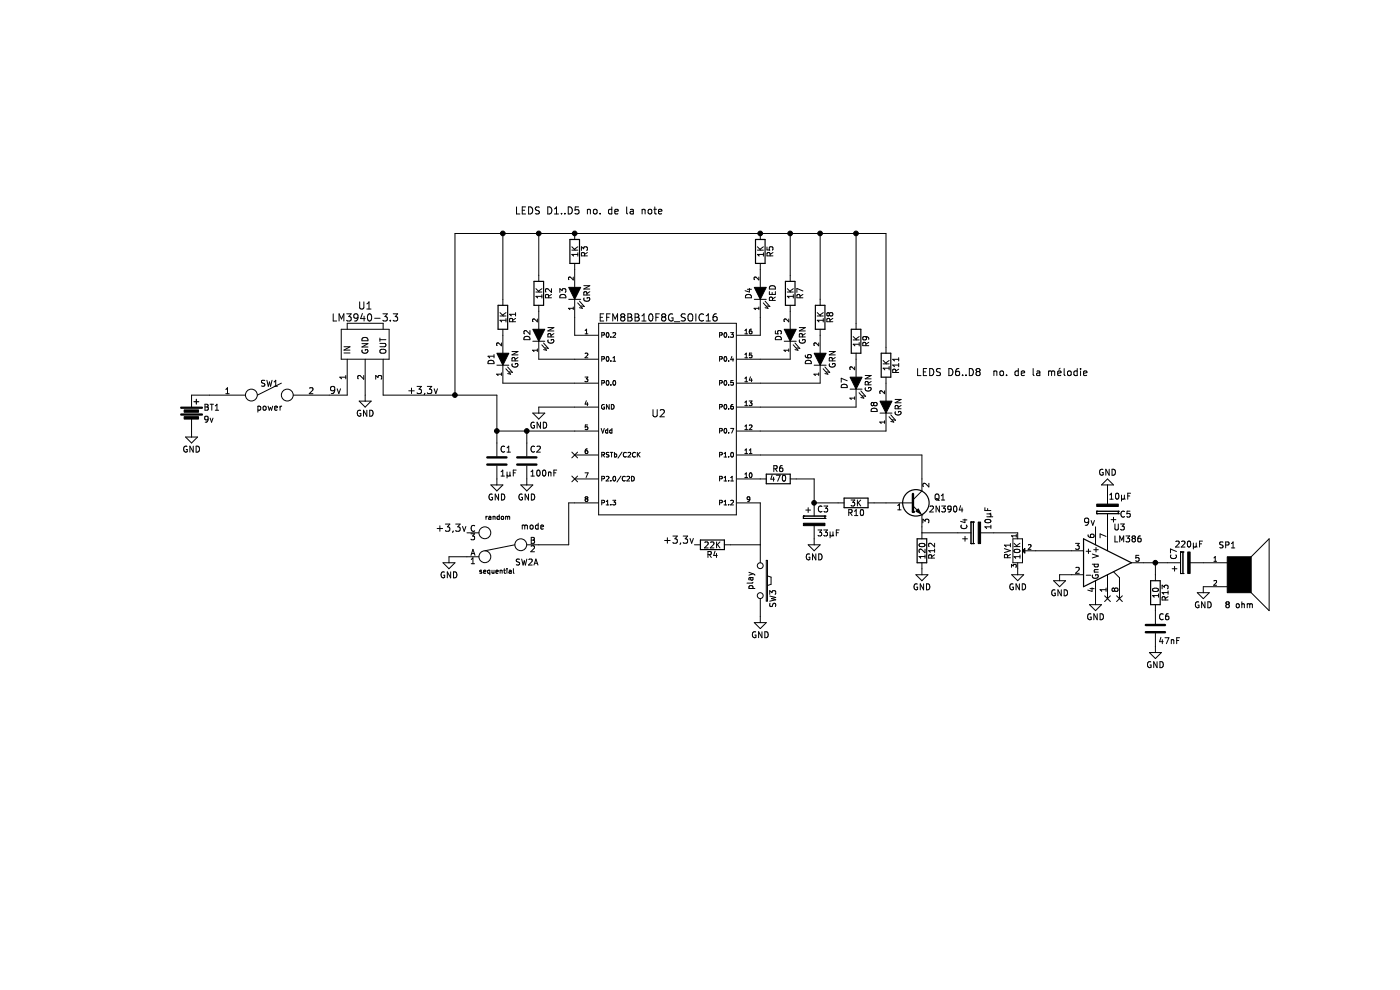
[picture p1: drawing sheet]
EESchema Schematic File Version 2
LIBS:power
LIBS:device
LIBS:transistors
LIBS:conn
LIBS:linear
LIBS:regul
LIBS:74xx
LIBS:cmos4000
LIBS:adc-dac
LIBS:memory
LIBS:xilinx
LIBS:microcontrollers
LIBS:dsp
LIBS:microchip
LIBS:analog_switches
LIBS:motorola
LIBS:texas
LIBS:intel
LIBS:audio
LIBS:interface
LIBS:digital-audio
LIBS:philips
LIBS:display
LIBS:cypress
LIBS:siliconi
LIBS:opto
LIBS:atmel
LIBS:contrib
LIBS:valves
LIBS:librairie-personnelle
LIBS:music_box-cache
EELAYER 25 0
EELAYER END
$Descr A4 11693 8268
encoding utf-8
Sheet 1 1
Title ""
Date ""
Rev ""
Comp ""
Comment1 ""
Comment2 ""
Comment3 ""
Comment4 ""
$EndDescr
$Comp
L EFM8BB10F8G_SOIC16 U2
U 1 1
P 5650 3500
F 0 "U2" H 5500 3550 60  0000 C CNN
F 1 "EFM8BB10F8G_SOIC16" H 5500 4350 60  0000 C CNN
F 2 "" H 5650 3500 60  0001 C CNN
F 3 "" H 5650 3500 60  0001 C CNN
	1    5650 3500
	1    0    0    -1  
$EndComp
$Comp
L R R6
U 1 1
P 6500 4000
F 0 "R6" V 6580 4000 50  0000 C CNN
F 1 "470" V 6500 4000 50  0000 C CNN
F 2 "" V 6430 4000 50  0000 C CNN
F 3 "" H 6500 4000 50  0000 C CNN
	1    6500 4000
	0    -1   -1   0   
$EndComp
$Comp
L CP C3
U 1 1
P 6800 4350
F 0 "C3" H 6825 4450 50  0000 L CNN
F 1 "33µF" H 6825 4250 50  0000 L CNN
F 2 "" H 6838 4200 50  0000 C CNN
F 3 "" H 6800 4350 50  0000 C CNN
	1    6800 4350
	1    0    0    -1  
$EndComp
$Comp
L R R10
U 1 1
P 7150 4200
F 0 "R10" V 7230 4200 50  0000 C CNN
F 1 "3K" V 7150 4200 50  0000 C CNN
F 2 "" V 7080 4200 50  0000 C CNN
F 3 "" H 7150 4200 50  0000 C CNN
	1    7150 4200
	0    1    1    0   
$EndComp
$Comp
L Q_NPN_BCE Q1
U 1 1
P 7600 4200
F 0 "Q1" H 7900 4250 50  0000 R CNN
F 1 "2N3904" H 8050 4150 50  0000 R CNN
F 2 "" H 7800 4300 50  0000 C CNN
F 3 "" H 7600 4200 50  0000 C CNN
	1    7600 4200
	1    0    0    -1  
$EndComp
$Comp
L R R12
U 1 1
P 7700 4600
F 0 "R12" V 7780 4600 50  0000 C CNN
F 1 "120" V 7700 4600 50  0000 C CNN
F 2 "" V 7630 4600 50  0000 C CNN
F 3 "" H 7700 4600 50  0000 C CNN
	1    7700 4600
	1    0    0    -1  
$EndComp
$Comp
L CP C4
U 1 1
P 8150 4450
F 0 "C4" H 8175 4550 50  0000 L CNN
F 1 "10µF" H 8175 4350 50  0000 L CNN
F 2 "" H 8188 4300 50  0000 C CNN
F 3 "" H 8150 4450 50  0000 C CNN
	1    8150 4450
	0    -1   -1   0   
$EndComp
$Comp
L GND #PWR9
U 1 1
P 7700 4750
F 0 "#PWR9" H 7700 4500 50  0001 C CNN
F 1 "GND" H 7700 4600 50  0000 C CNN
F 2 "" H 7700 4750 50  0000 C CNN
F 3 "" H 7700 4750 50  0000 C CNN
	1    7700 4750
	1    0    0    -1  
$EndComp
$Comp
L GND #PWR8
U 1 1
P 6800 4500
F 0 "#PWR8" H 6800 4250 50  0001 C CNN
F 1 "GND" H 6800 4350 50  0000 C CNN
F 2 "" H 6800 4500 50  0000 C CNN
F 3 "" H 6800 4500 50  0000 C CNN
	1    6800 4500
	1    0    0    -1  
$EndComp
$Comp
L SW_PUSH SW3
U 1 1
P 6350 4850
F 0 "SW3" H 6500 4960 50  0000 C CNN
F 1 "play" H 6350 4770 50  0000 C CNN
F 2 "" H 6350 4850 50  0000 C CNN
F 3 "" H 6350 4850 50  0000 C CNN
	1    6350 4850
	0    1    1    0   
$EndComp
$Comp
L R R4
U 1 1
P 5950 4550
F 0 "R4" V 6030 4550 50  0000 C CNN
F 1 "22K" V 5950 4550 50  0000 C CNN
F 2 "" V 5880 4550 50  0000 C CNN
F 3 "" H 5950 4550 50  0000 C CNN
	1    5950 4550
	0    1    1    0   
$EndComp
$Comp
L GND #PWR7
U 1 1
P 6350 5150
F 0 "#PWR7" H 6350 4900 50  0001 C CNN
F 1 "GND" H 6350 5000 50  0000 C CNN
F 2 "" H 6350 5150 50  0000 C CNN
F 3 "" H 6350 5150 50  0000 C CNN
	1    6350 5150
	1    0    0    -1  
$EndComp
Text Label 5800 4550 2    60   ~ 0
+3,3v
$Comp
L Battery BT1
U 1 1
P 1600 3450
F 0 "BT1" H 1700 3500 50  0000 L CNN
F 1 "9v" H 1700 3400 50  0000 L CNN
F 2 "" V 1600 3490 50  0000 C CNN
F 3 "" V 1600 3490 50  0000 C CNN
	1    1600 3450
	1    0    0    -1  
$EndComp
$Comp
L GND #PWR1
U 1 1
P 1600 3600
F 0 "#PWR1" H 1600 3350 50  0001 C CNN
F 1 "GND" H 1600 3450 50  0000 C CNN
F 2 "" H 1600 3600 50  0000 C CNN
F 3 "" H 1600 3600 50  0000 C CNN
	1    1600 3600
	1    0    0    -1  
$EndComp
$Comp
L SPST SW1
U 1 1
P 2250 3300
F 0 "SW1" H 2250 3400 50  0000 C CNN
F 1 "power" H 2250 3200 50  0000 C CNN
F 2 "" H 2250 3300 50  0000 C CNN
F 3 "" H 2250 3300 50  0000 C CNN
	1    2250 3300
	1    0    0    -1  
$EndComp
$Comp
L GND #PWR6
U 1 1
P 4500 3400
F 0 "#PWR6" H 4500 3150 50  0001 C CNN
F 1 "GND" H 4500 3250 50  0000 C CNN
F 2 "" H 4500 3400 50  0000 C CNN
F 3 "" H 4500 3400 50  0000 C CNN
	1    4500 3400
	1    0    0    -1  
$EndComp
$Comp
L C C1
U 1 1
P 4150 3850
F 0 "C1" H 4175 3950 50  0000 L CNN
F 1 "1µF" H 4175 3750 50  0000 L CNN
F 2 "" H 4188 3700 50  0000 C CNN
F 3 "" H 4150 3850 50  0000 C CNN
	1    4150 3850
	1    0    0    -1  
$EndComp
$Comp
L C C2
U 1 1
P 4400 3850
F 0 "C2" H 4425 3950 50  0000 L CNN
F 1 "100nF" H 4425 3750 50  0000 L CNN
F 2 "" H 4438 3700 50  0000 C CNN
F 3 "" H 4400 3850 50  0000 C CNN
	1    4400 3850
	1    0    0    -1  
$EndComp
$Comp
L GND #PWR4
U 1 1
P 4150 4000
F 0 "#PWR4" H 4150 3750 50  0001 C CNN
F 1 "GND" H 4150 3850 50  0000 C CNN
F 2 "" H 4150 4000 50  0000 C CNN
F 3 "" H 4150 4000 50  0000 C CNN
	1    4150 4000
	1    0    0    -1  
$EndComp
$Comp
L GND #PWR5
U 1 1
P 4400 4000
F 0 "#PWR5" H 4400 3750 50  0001 C CNN
F 1 "GND" H 4400 3850 50  0000 C CNN
F 2 "" H 4400 4000 50  0000 C CNN
F 3 "" H 4400 4000 50  0000 C CNN
	1    4400 4000
	1    0    0    -1  
$EndComp
$Comp
L LM386 U3
U 1 1
P 9250 4700
F 0 "U3" H 9300 5000 50  0000 L CNN
F 1 "LM386" H 9300 4900 50  0000 L CNN
F 2 "" H 9350 4800 50  0000 C CNN
F 3 "" H 9450 4900 50  0000 C CNN
	1    9250 4700
	1    0    0    -1  
$EndComp
$Comp
L POT RV1
U 1 1
P 8500 4600
F 0 "RV1" H 8500 4520 50  0000 C CNN
F 1 "10K" H 8500 4600 50  0000 C CNN
F 2 "" H 8500 4600 50  0000 C CNN
F 3 "" H 8500 4600 50  0000 C CNN
	1    8500 4600
	0    1    1    0   
$EndComp
$Comp
L GND #PWR10
U 1 1
P 8500 4750
F 0 "#PWR10" H 8500 4500 50  0001 C CNN
F 1 "GND" H 8500 4600 50  0000 C CNN
F 2 "" H 8500 4750 50  0000 C CNN
F 3 "" H 8500 4750 50  0000 C CNN
	1    8500 4750
	1    0    0    -1  
$EndComp
$Comp
L GND #PWR11
U 1 1
P 8850 4800
F 0 "#PWR11" H 8850 4550 50  0001 C CNN
F 1 "GND" H 8850 4650 50  0000 C CNN
F 2 "" H 8850 4800 50  0000 C CNN
F 3 "" H 8850 4800 50  0000 C CNN
	1    8850 4800
	1    0    0    -1  
$EndComp
$Comp
L CP C7
U 1 1
P 9900 4700
F 0 "C7" H 9925 4800 50  0000 L CNN
F 1 "220µF" V 10050 4550 50  0000 L CNN
F 2 "" H 9938 4550 50  0000 C CNN
F 3 "" H 9900 4700 50  0000 C CNN
	1    9900 4700
	0    -1   -1   0   
$EndComp
$Comp
L SPEAKER SP1
U 1 1
P 10350 4800
F 0 "SP1" H 10250 5050 50  0000 C CNN
F 1 "8 ohm" H 10350 4550 50  0000 C CNN
F 2 "" H 10350 4800 50  0000 C CNN
F 3 "" H 10350 4800 50  0000 C CNN
	1    10350 4800
	1    0    0    -1  
$EndComp
$Comp
L GND #PWR15
U 1 1
P 10050 4900
F 0 "#PWR15" H 10050 4650 50  0001 C CNN
F 1 "GND" H 10050 4750 50  0000 C CNN
F 2 "" H 10050 4900 50  0000 C CNN
F 3 "" H 10050 4900 50  0000 C CNN
	1    10050 4900
	1    0    0    -1  
$EndComp
$Comp
L GND #PWR12
U 1 1
P 9150 5000
F 0 "#PWR12" H 9150 4750 50  0001 C CNN
F 1 "GND" H 9150 4850 50  0000 C CNN
F 2 "" H 9150 5000 50  0000 C CNN
F 3 "" H 9150 5000 50  0000 C CNN
	1    9150 5000
	1    0    0    -1  
$EndComp
$Comp
L LM3940-3.3 U1
U 1 1
P 3050 2900
F 0 "U1" H 3050 3250 60  0000 C CNN
F 1 "LM3940-3.3" H 3050 3150 60  0000 C CNN
F 2 "" H 3050 2900 60  0000 C CNN
F 3 "" H 3050 2900 60  0000 C CNN
	1    3050 2900
	1    0    0    -1  
$EndComp
$Comp
L GND #PWR2
U 1 1
P 3050 3300
F 0 "#PWR2" H 3050 3050 50  0001 C CNN
F 1 "GND" H 3050 3150 50  0000 C CNN
F 2 "" H 3050 3300 50  0000 C CNN
F 3 "" H 3050 3300 50  0000 C CNN
	1    3050 3300
	1    0    0    -1  
$EndComp
Text Label 3400 3300 0    60   ~ 0
+3,3v
NoConn ~ 4800 4000
Text Label 2750 3300 0    60   ~ 0
9v
Text Label 9150 4400 2    60   ~ 0
9v
$Comp
L GND #PWR13
U 1 1
P 9250 4100
F 0 "#PWR13" H 9250 3850 50  0001 C CNN
F 1 "GND" H 9250 3950 50  0000 C CNN
F 2 "" H 9250 4100 50  0000 C CNN
F 3 "" H 9250 4100 50  0000 C CNN
	1    9250 4100
	-1   0    0    1   
$EndComp
$Comp
L R R13
U 1 1
P 9650 4950
F 0 "R13" V 9730 4950 50  0000 C CNN
F 1 "10" V 9650 4950 50  0000 C CNN
F 2 "" V 9580 4950 50  0000 C CNN
F 3 "" H 9650 4950 50  0000 C CNN
	1    9650 4950
	1    0    0    -1  
$EndComp
$Comp
L C C6
U 1 1
P 9650 5250
F 0 "C6" H 9675 5350 50  0000 L CNN
F 1 "47nF" H 9675 5150 50  0000 L CNN
F 2 "" H 9688 5100 50  0000 C CNN
F 3 "" H 9650 5250 50  0000 C CNN
	1    9650 5250
	1    0    0    -1  
$EndComp
$Comp
L GND #PWR14
U 1 1
P 9650 5400
F 0 "#PWR14" H 9650 5150 50  0001 C CNN
F 1 "GND" H 9650 5250 50  0000 C CNN
F 2 "" H 9650 5400 50  0000 C CNN
F 3 "" H 9650 5400 50  0000 C CNN
	1    9650 5400
	1    0    0    -1  
$EndComp
$Comp
L CP C5
U 1 1
P 9250 4250
F 0 "C5" H 9050 4300 50  0000 L CNN
F 1 "10µF" H 9050 4150 50  0000 L CNN
F 2 "" H 9288 4100 50  0000 C CNN
F 3 "" H 9250 4250 50  0000 C CNN
	1    9250 4250
	-1   0    0    1   
$EndComp
$Comp
L LED D2
U 1 1
P 4500 2800
F 0 "D2" H 4500 2900 50  0000 C CNN
F 1 "GRN" H 4500 2700 50  0000 C CNN
F 2 "" H 4500 2800 50  0000 C CNN
F 3 "" H 4500 2800 50  0000 C CNN
	1    4500 2800
	0    -1   -1   0   
$EndComp
$Comp
L R R2
U 1 1
P 4500 2450
F 0 "R2" V 4580 2450 50  0000 C CNN
F 1 "1K" V 4500 2450 50  0000 C CNN
F 2 "" V 4430 2450 50  0000 C CNN
F 3 "" H 4500 2450 50  0000 C CNN
	1    4500 2450
	1    0    0    -1  
$EndComp
$Comp
L LED D1
U 1 1
P 4200 3000
F 0 "D1" H 4200 3100 50  0000 C CNN
F 1 "GRN" H 4200 2900 50  0000 C CNN
F 2 "" H 4200 3000 50  0000 C CNN
F 3 "" H 4200 3000 50  0000 C CNN
	1    4200 3000
	0    -1   -1   0   
$EndComp
$Comp
L R R1
U 1 1
P 4200 2650
F 0 "R1" V 4280 2650 50  0000 C CNN
F 1 "1K" V 4200 2650 50  0000 C CNN
F 2 "" V 4130 2650 50  0000 C CNN
F 3 "" H 4200 2650 50  0000 C CNN
	1    4200 2650
	1    0    0    -1  
$EndComp
$Comp
L LED D3
U 1 1
P 4800 2450
F 0 "D3" H 4800 2550 50  0000 C CNN
F 1 "GRN" H 4800 2350 50  0000 C CNN
F 2 "" H 4800 2450 50  0000 C CNN
F 3 "" H 4800 2450 50  0000 C CNN
	1    4800 2450
	0    -1   -1   0   
$EndComp
$Comp
L R R3
U 1 1
P 4800 2100
F 0 "R3" V 4880 2100 50  0000 C CNN
F 1 "1K" V 4800 2100 50  0000 C CNN
F 2 "" V 4730 2100 50  0000 C CNN
F 3 "" H 4800 2100 50  0000 C CNN
	1    4800 2100
	1    0    0    -1  
$EndComp
Connection ~ 6800 4200
Wire Wire Line
	7300 4200 7400 4200
Wire Wire Line
	7700 4400 7700 4450
Wire Wire Line
	7700 4450 8000 4450
Wire Wire Line
	7700 4000 7700 3800
Wire Wire Line
	7700 3800 6350 3800
Wire Wire Line
	6650 4000 6800 4000
Wire Wire Line
	6800 4000 6800 4200
Wire Wire Line
	6800 4200 7000 4200
Wire Wire Line
	6100 4550 6350 4550
Wire Wire Line
	6350 4550 6350 4200
Wire Wire Line
	1600 3300 1750 3300
Wire Wire Line
	4150 3600 4800 3600
Wire Wire Line
	4500 3400 4800 3400
Wire Wire Line
	4150 3300 4150 3700
Wire Wire Line
	4400 3700 4400 3600
Connection ~ 4400 3600
Wire Wire Line
	8300 4450 8500 4450
Wire Wire Line
	8650 4600 8950 4600
Wire Wire Line
	8850 4800 8950 4800
Wire Wire Line
	9550 4700 9750 4700
Wire Wire Line
	2750 3300 2900 3300
Wire Wire Line
	3200 3300 4150 3300
Connection ~ 4150 3600
Wire Wire Line
	9650 4800 9650 4700
Connection ~ 9650 4700
$Comp
L LED D4
U 1 1
P 6350 2450
F 0 "D4" H 6350 2550 50  0000 C CNN
F 1 "RED" H 6350 2350 50  0000 C CNN
F 2 "" H 6350 2450 50  0000 C CNN
F 3 "" H 6350 2450 50  0000 C CNN
	1    6350 2450
	0    -1   -1   0   
$EndComp
$Comp
L R R5
U 1 1
P 6350 2100
F 0 "R5" V 6430 2100 50  0000 C CNN
F 1 "1K" V 6350 2100 50  0000 C CNN
F 2 "" V 6280 2100 50  0000 C CNN
F 3 "" H 6350 2100 50  0000 C CNN
	1    6350 2100
	1    0    0    -1  
$EndComp
$Comp
L LED D5
U 1 1
P 6600 2800
F 0 "D5" H 6600 2900 50  0000 C CNN
F 1 "GRN" H 6600 2700 50  0000 C CNN
F 2 "" H 6600 2800 50  0000 C CNN
F 3 "" H 6600 2800 50  0000 C CNN
	1    6600 2800
	0    -1   -1   0   
$EndComp
$Comp
L R R7
U 1 1
P 6600 2450
F 0 "R7" V 6680 2450 50  0000 C CNN
F 1 "1K" V 6600 2450 50  0000 C CNN
F 2 "" V 6530 2450 50  0000 C CNN
F 3 "" H 6600 2450 50  0000 C CNN
	1    6600 2450
	1    0    0    -1  
$EndComp
$Comp
L LED D6
U 1 1
P 6850 3000
F 0 "D6" H 6850 3100 50  0000 C CNN
F 1 "GRN" H 6850 2900 50  0000 C CNN
F 2 "" H 6850 3000 50  0000 C CNN
F 3 "" H 6850 3000 50  0000 C CNN
	1    6850 3000
	0    -1   -1   0   
$EndComp
$Comp
L R R8
U 1 1
P 6850 2650
F 0 "R8" V 6930 2650 50  0000 C CNN
F 1 "1K" V 6850 2650 50  0000 C CNN
F 2 "" V 6780 2650 50  0000 C CNN
F 3 "" H 6850 2650 50  0000 C CNN
	1    6850 2650
	1    0    0    -1  
$EndComp
$Comp
L LED D7
U 1 1
P 7150 3200
F 0 "D7" H 7150 3300 50  0000 C CNN
F 1 "GRN" H 7150 3100 50  0000 C CNN
F 2 "" H 7150 3200 50  0000 C CNN
F 3 "" H 7150 3200 50  0000 C CNN
	1    7150 3200
	0    -1   -1   0   
$EndComp
$Comp
L R R9
U 1 1
P 7150 2850
F 0 "R9" V 7230 2850 50  0000 C CNN
F 1 "1K" V 7150 2850 50  0000 C CNN
F 2 "" V 7080 2850 50  0000 C CNN
F 3 "" H 7150 2850 50  0000 C CNN
	1    7150 2850
	1    0    0    -1  
$EndComp
$Comp
L LED D8
U 1 1
P 7400 3400
F 0 "D8" H 7400 3500 50  0000 C CNN
F 1 "GRN" H 7400 3300 50  0000 C CNN
F 2 "" H 7400 3400 50  0000 C CNN
F 3 "" H 7400 3400 50  0000 C CNN
	1    7400 3400
	0    -1   -1   0   
$EndComp
$Comp
L R R11
U 1 1
P 7400 3050
F 0 "R11" V 7480 3050 50  0000 C CNN
F 1 "1K" V 7400 3050 50  0000 C CNN
F 2 "" V 7330 3050 50  0000 C CNN
F 3 "" H 7400 3050 50  0000 C CNN
	1    7400 3050
	1    0    0    -1  
$EndComp
Wire Wire Line
	6350 3600 7400 3600
Wire Wire Line
	6350 3200 6850 3200
Wire Wire Line
	6350 3400 7150 3400
Wire Wire Line
	6350 3000 6600 3000
Wire Wire Line
	6350 2650 6350 2800
Wire Wire Line
	4800 2650 4800 2800
Wire Wire Line
	4500 3000 4800 3000
Wire Wire Line
	4200 3200 4800 3200
Wire Wire Line
	4200 2500 4200 1950
Wire Wire Line
	3800 1950 7400 1950
Connection ~ 4800 1950
Wire Wire Line
	6600 1950 6600 2300
Connection ~ 6350 1950
Wire Wire Line
	6850 1950 6850 2500
Connection ~ 6600 1950
Wire Wire Line
	7150 1950 7150 2700
Connection ~ 6850 1950
Wire Wire Line
	7400 1950 7400 2900
Connection ~ 7150 1950
Wire Wire Line
	4500 2300 4500 1950
Connection ~ 4500 1950
Wire Wire Line
	3800 1950 3800 3300
Connection ~ 3800 3300
Connection ~ 4200 1950
$Comp
L Switch_SPDT_x2 SW2
U 1 1
P 4200 4550
F 0 "SW2" H 4000 4700 50  0000 C CNN
F 1 "mode" H 3950 4400 50  0000 C CNN
F 2 "" H 4200 4550 50  0000 C CNN
F 3 "" H 4200 4550 50  0000 C CNN
	1    4200 4550
	-1   0    0    1   
$EndComp
Wire Wire Line
	4800 4200 4750 4200
Wire Wire Line
	4750 4200 4750 4550
Wire Wire Line
	4750 4550 4500 4550
$Comp
L GND #PWR3
U 1 1
P 3750 4650
F 0 "#PWR3" H 3750 4400 50  0001 C CNN
F 1 "GND" H 3750 4500 50  0000 C CNN
F 2 "" H 3750 4650 50  0000 C CNN
F 3 "" H 3750 4650 50  0000 C CNN
	1    3750 4650
	1    0    0    -1  
$EndComp
Wire Wire Line
	3750 4650 3900 4650
Text Label 3900 4450 2    60   ~ 0
+3,3v
Text Notes 4050 4350 0    39   ~ 0
random
Text Notes 4000 4800 0    39   ~ 0
sequential\n
NoConn ~ 4800 3800
Text Notes 4300 1800 0    59   ~ 0
LEDS D1..D5 no. de la note\n
Text Notes 7650 3150 0    59   ~ 0
LEDS D6..D8  no. de la mélodie\n
NoConn ~ 9250 5000
NoConn ~ 9350 5000
$EndSCHEMATC
